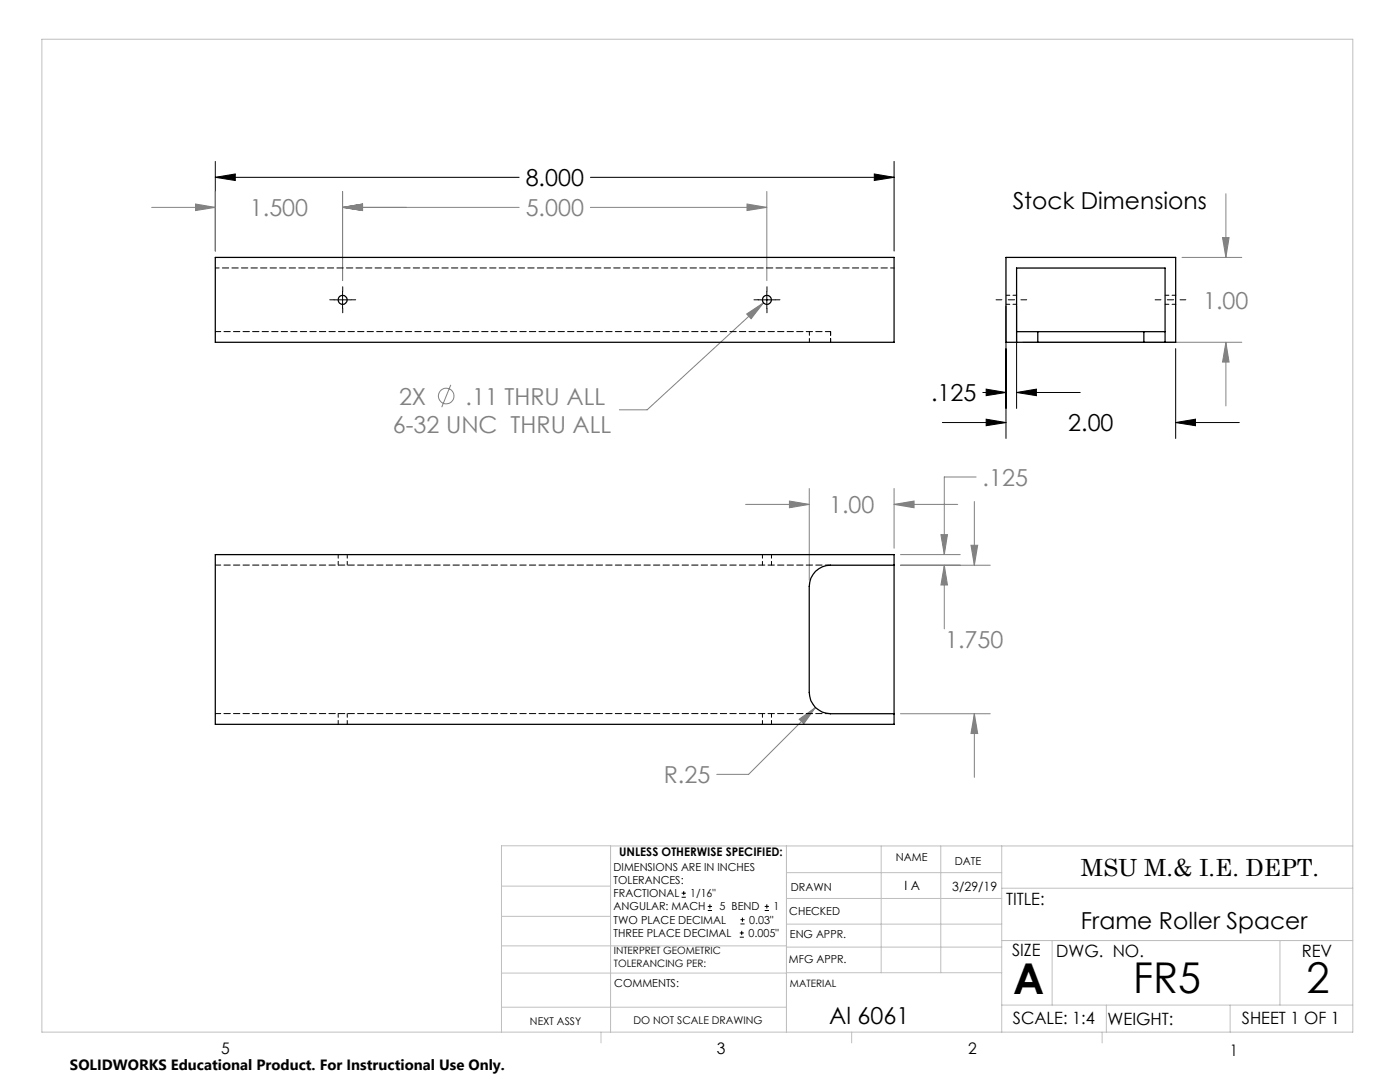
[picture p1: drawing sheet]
<svg xmlns="http://www.w3.org/2000/svg" width="279mm" height="216mm" viewBox="0 0 279 216" stroke-linecap="round" stroke-linejoin="round" font-family="sans-serif">
<g fill="none" stroke="#808080" stroke-width=".2">
<path d="M43 38.2v11.9M68.4 38.2v17.8M153 38.2v17.8M244.7 38.7v12.7M30.3 41.4h12.7M39 40.7l4 .7-4 .6zM68.4 41.4l4-.7v1.3zM68.4 41.4h35.2M117.8 41.4h35.2M149.1 40.7l3.9 .7-3.9 .6zM235.9 51.4h11.9M244 47.4h1.3l-.6 4z"/>
<path d="M90 76.8l-1.8 4.4M149 62.7l3.4-2.3-2.5 3.2zM152.4 60.4l-23.2 21.4h-5.6M204.2 68.3h43.6M244.7 68.3l.6 3.9h-1.3zM244.7 68.3v12.7M157.6 100l3.9 .6-3.9 .7zM161.5 97.5v18.2M178.4 97.5v11.9M194.8 95.2h-6.3v15.5M148.8 100.6h12.7M178.4 100.6l4-.6v1.3z"/>
<path d="M178.4 100.6h12.7M179.7 110.7h11.9M179.7 112.8h17.9M187.8 106.7h1.3l-.6 4zM188.5 112.8l.6 3.9h-1.3zM188.5 112.8v12.7M193.8 108.8h1.3l-.6 4zM194.5 100.1v12.7M159.5 143.5l3.2-2.3-2.3 3.2zM162.7 141.2l-13.3 13.3h-6.3M179.7 142.4h17.9M194.5 142.4l.6 4h-1.3z"/>
<path d="M194.5 142.4v12.7"/>
<circle cx="89" cy="79" r="1.56"/>
</g>
<g fill="none" stroke="#000" stroke-width=".2">
<path d="M43 35.4l4-.7v1.3zM43 32.2v17.9M43 35.4h60.6M117.8 35.4h60.6M174.5 34.7l3.9 .7-3.9 .6zM178.4 32.2v17.9M66.7 59.8h3.4M68.4 58.1v3.4M151.3 59.8h3.4M153 58.1v3.4M196.1 78.3h4.7M196.8 77.6l4 .7-4 .7z"/>
<path d="M200.8 61.1v26.4M202.9 78.3l3.9-.7v1.4zM202.9 61.1v20.4M202.9 78.3h12.7M234.6 69.6v17.9M188.1 84.3h12.7M196.8 83.6l4 .7-4 .6zM234.6 84.3l4-.7v1.3zM234.6 84.3h12.7M136 179h.9M136 178.2h.9M136.5 177.8v.8"/>
<path d="M141.3 181.7h.8M141.3 180.9h.8M141.7 180.4v.9M147.6 187h.8M147.6 186.2h.8M147.8 184.4h.8M147.8 183.5h.8M148 185.7v.9M148.2 183.1v.8M152.6 181.7h.9M152.6 180.9h.9M153 180.4v.9"/>
</g>
<path d="M66.7 59.8h-.9M68.4 58.1v-.9M70.1 59.8h.9M151.4 59.8h-.9M153.1 58.1v-.9M154.8 59.8h.9M68.4 61.5v.9M153.1 61.5v.9" fill="none" stroke="#000" stroke-width=".2" stroke-dasharray="15.2 1.3 1.3 1.3"/>
<path d="M198.8 59.8h6.1M230.5 59.8h6.2" fill="none" stroke="#000" stroke-width=".2" stroke-dasharray="15.2 1.3 1.3 1.3" stroke-dashoffset="14.1"/>
<g fill="none" stroke="#c0c0c0" stroke-width=".2">
<path d="M8.4 7.8h261.6v198.2h-261.6zM100.1 176.8h21.7M121.8 168.8v37.2M157 168.8v37.2M157 179.3h42.9M157 174.1h42.9M175.9 168.8v25.3M187.7 168.8v25.3M199.9 177.2h70.1M199.9 168.8v37.2M270 168.8h-169.9v37.2M100.1 194.2h56.9"/>
<path d="M100.1 188.7h56.9M100.1 182.8h21.7M157 194.1h42.9M157 184.4h42.9M157 189h42.9M199.9 187.7h70.1M210 187.7v12.9M255.4 187.7v12.9M100.1 201h56.9M119.9 206v2.1M170 206v2.1M199.9 200.6h70.1"/>
<path d="M220 206v2.1M220.8 200.6v5.4M245.5 200.6v5.4"/>
</g>
<path d="M43 35.4l4-.7v1.3zM174.5 34.7l3.9 .7-3.9 .6zM234.6 84.3l4-.7v1.3zM196.8 83.6l4 .7-4 .6zM202.9 78.3l3.9-.7v1.4zM196.8 77.6l4 .7-4 .7z" fill="#000"/>
<path d="M149 62.7l.9 .9 2.5-3.2zM39 40.7l4 .7-4 .6zM68.4 41.4l4-.7v1.3zM68.4 41.4l4-.7v1.3zM149.1 40.7l3.9 .7-3.9 .6zM244 47.4h1.3l-.6 4zM244.7 68.3l.6 3.9h-1.3zM187.8 106.7h1.3l-.6 4zM188.5 112.8l.6 3.9h-1.3zM193.8 108.8h1.3l-.6 4zM194.5 142.4l.6 4h-1.3zM157.6 100l3.9 .6-3.9 .7zM178.4 100.6l4-.6v1.3zM159.5 143.5l.9 .9 2.3-3.2z" fill="#808080"/>
<g fill="none" stroke="#000" stroke-width=".25">
<path d="M43 51.4h135.4v16.9h-135.4zM202.9 66.2h4.2M202.9 68.3h4.2M202.9 68.3h-2.1v-16.9h33.8v16.9h-2.1M202.9 68.3v-14.8h29.6v14.8M207.1 68.3h21.2M207.1 66.2v2.1M207.1 66.2h21.2M228.3 66.2h4.2M228.3 68.3h4.2M228.3 66.2v2.1M43 110.7h135.4v33.8h-135.4z"/>
<path d="M178.4 112.8h-12.7a4.2 4.2 0 0 0-4.2 4.2v21.2a4.2 4.2 0 0 0 4.2 4.2h12.7"/>
<circle cx="68.4" cy="59.8" r=".9"/>
<circle cx="153" cy="59.8" r=".9"/>
</g>
<g fill="none" stroke="#000" stroke-width=".2" stroke-dasharray="1.3 .6" stroke-dashoffset=".5">
<path d="M178.5 53.5h-135.5M202.9 58.9h-2.1M234.7 58.9h-2.2M161.5 66.2v2.1M165.8 66.2v2.1M200.8 60.7h2.1M232.5 60.7h2.2M67.5 110.6v2.2M69.3 112.8v-2.2M152.2 110.6v2.2M154 112.8v-2.2M67.5 142.4v2.1"/>
<path d="M69.3 144.5v-2.1M152.2 142.4v2.1M154 144.5v-2.1"/>
</g>
<path d="M165.8 66.2h-122.8M165.8 112.8h-122.8M165.8 142.4h-122.8" fill="none" stroke="#000" stroke-width=".2" stroke-dasharray="1.3 .6" stroke-dashoffset=".2"/>
<g font-size="8.5">
<text x="202.2" y="198.3">A</text>
<text x="226.1" y="198.1">FR5</text>
<text x="260.8" y="198.1">2</text>
</g>
<g font-size="4.7">
<text x="104.9" y="37.1">8.000</text>
<text x="202.1" y="41.6">Stock Dimensions</text>
<text x="185.8" y="80">.125</text>
<text x="213.2" y="86">2.00</text>
<text x="215.7" y="174.7">MSU M.&amp; I.E. DEPT.</text>
<text x="215.7" y="185.4">Frame Roller Spacer</text>
<text x="165.5" y="204.4">Al 6061</text>
</g>
<g font-size="4.7" fill="#808080">
<text x="49.9" y="43.1">1.500</text>
<text x="104.9" y="43.1">5.000</text>
<text x="240.1" y="61.6">1.00</text>
<text x="79.6" y="80.7">2X</text>
<text x="92.9" y="80.7">.11 THRU ALL</text>
<text x="78.4" y="86.3">6-32 UNC THRU ALL</text>
<text x="196.1" y="96.9">.125</text>
<text x="165.5" y="102.4">1.00</text>
<text x="188.6" y="129.3">1.750</text>
<text x="132.5" y="156.3">R.25</text>
</g>
<g font-size="3.4">
<text x="200.8" y="180.5">TITLE:</text>
<text x="202" y="190.8">SIZE</text>
<text x="210.8" y="190.9">DWG. NO.</text>
<text x="259.8" y="191">REV</text>
<text x="202.1" y="204.4">SCALE: 1:4</text>
<text x="221" y="204.5">WEIGHT:</text>
<text x="247.8" y="204.4">SHEET 1 OF 1</text>
</g>
<g font-size="3.2">
<text x="44.2" y="210.4">5</text>
<text x="143.1" y="210.4">3</text>
<text x="193.2" y="210.3">2</text>
<text x="245.4" y="210.6">1</text>
</g>
<text font-size="3" x="14" y="213.5">SOLIDWORKS Educational Product. For Instructional Use Only.</text>
<g font-size="2.5">
<text x="180.5" y="177.7">I A</text>
<text x="190.1" y="177.8">3/29/19</text>
</g>
<text font-size="2.4" x="123.6" y="170.8">UNLESS OTHERWISE SPECIFIED:</text>
<g font-size="2.2">
<text x="122.5" y="173.7">DIMENSIONS ARE IN INCHES</text>
<text x="178.8" y="171.8">NAME</text>
<text x="190.6" y="172.5">DATE</text>
<text x="122.5" y="176.4">TOLERANCES:</text>
<text x="122.5" y="179">FRACTIONAL</text>
<text x="137.8" y="179">1/16&quot;</text>
<text x="157.8" y="177.8">DRAWN</text>
<text x="122.5" y="184.3">TWO PLACE DECIMAL</text>
<text x="122.5" y="181.7">ANGULAR: MACH</text>
<text x="143.6" y="181.7">5 BEND</text>
<text x="149.5" y="184.3">0.03&quot;</text>
<text x="154.4" y="181.7">1</text>
<text x="157.5" y="182.5">CHECKED</text>
<text x="122.5" y="187">THREE PLACE DECIMAL</text>
<text x="149.4" y="187">0.005&quot;</text>
<text x="157.6" y="187.2">ENG APPR.</text>
<text x="122.6" y="197">COMMENTS:</text>
<text x="157.4" y="192.2">MFG APPR.</text>
</g>
<g font-size="2.1">
<text x="105.8" y="204.5">NEXT ASSY</text>
<text x="126.4" y="204.3">DO NOT SCALE DRAWING</text>
</g>
<g font-size="2">
<text x="122.5" y="190.4">INTERPRET GEOMETRIC</text>
<text x="122.5" y="192.9">TOLERANCING PER:</text>
<text x="157.7" y="197">MATERIAL</text>
</g>
</svg>
